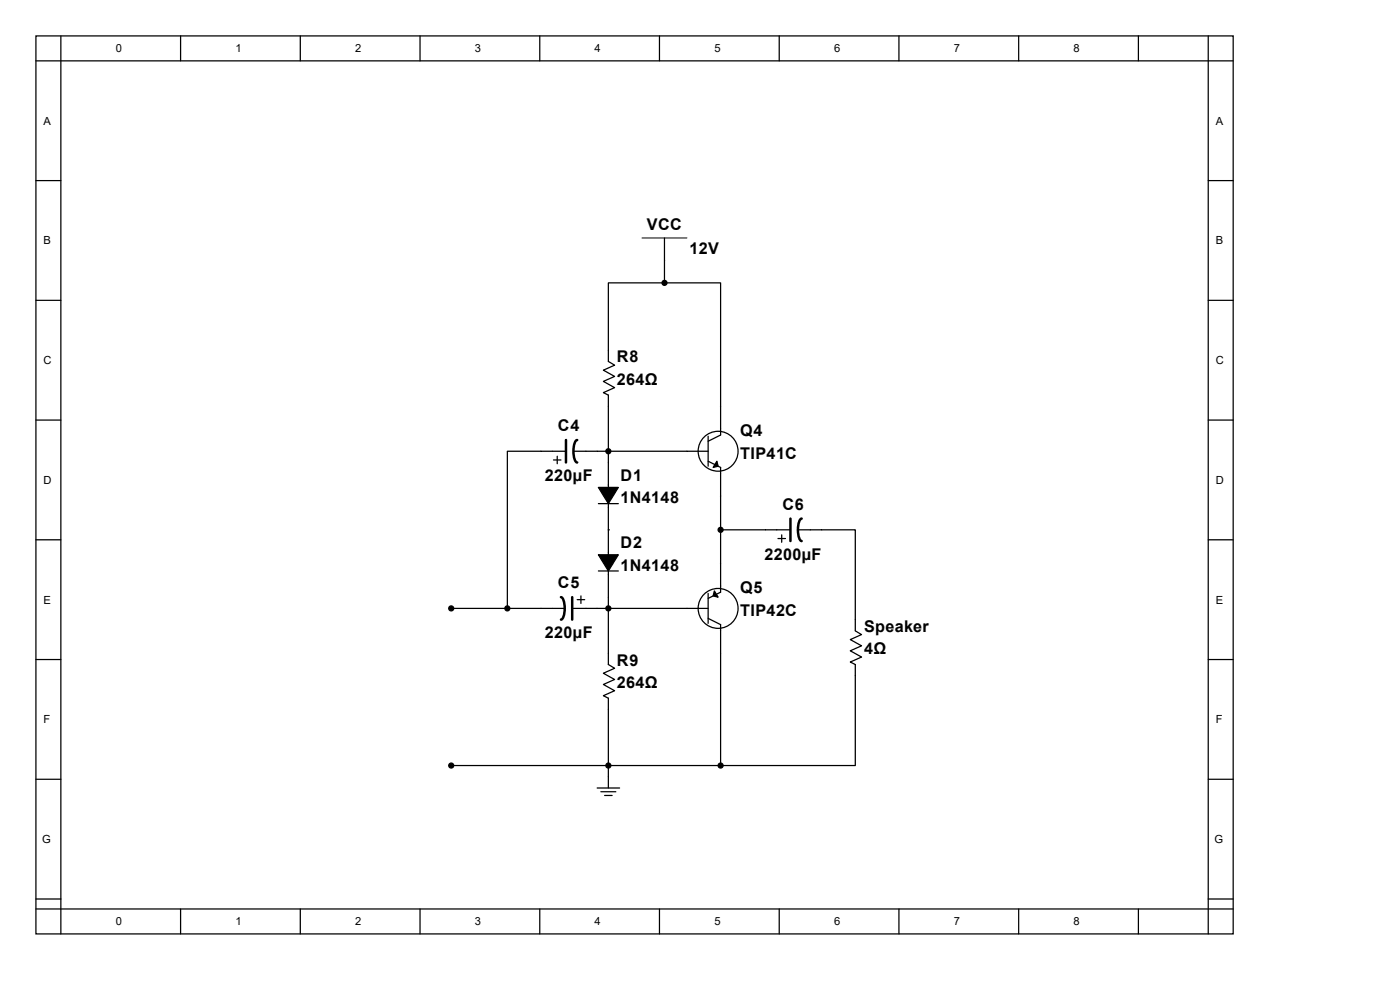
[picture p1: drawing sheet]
<svg xmlns="http://www.w3.org/2000/svg" width="297mm" height="210mm" viewBox="0 0 297 210" stroke-linecap="round" stroke-linejoin="round" font-family="sans-serif">
<g fill="none" stroke="#000" stroke-width=".26">
<path d="M7.6 7.6h254v190.5h-254zM7.6 12.9h254M12.9 7.6v190.5M38.3 7.6v5.3M63.7 7.6v5.3M89.1 7.6v5.3M114.5 7.6v5.3M139.9 7.6v5.3M165.3 7.6v5.3M190.7 7.6v5.3M216.1 7.6v5.3M241.5 7.6v5.3"/>
<path d="M256.3 7.6v190.5M7.6 38.3h5.3M256.3 38.3h5.3M141 50.5v9.5M7.6 63.7h5.3M141 60h-11.9v16.7l1.3 .8-2.4 1 2.4 1.4-2.4 1 2.4 1.3-2.4 1.1 1.1 .5v57.2l1.3 .8-2.4 1 2.4 1.3-2.4 1.1 2.4 1.3-2.4 1.1 1.1 .5v19.1M141 60h11.9v32.3l-2.7 1.3M256.3 63.7h5.3M7.6 89.1h5.3M117.4 97.6h1.6M118.2 96.8v1.6M120.1 95.7h-12.5v33.4"/>
<path d="M121.7 95.7h28.5M150.2 92.6v6.3M150.2 97.8l2.7 1.4v26.4l-2.7 1.3M256.3 89.1h5.3M7.6 114.5h5.3M126.9 106.8h4.3M129.1 112.4h.1M152.9 112.4h14.8M165 114.2h1.6M165.8 113.5v1.5M169.3 112.4h12.2v21.4l1.3 .8-2.4 1.1 2.4 1.3-2.4 1.1 2.4 1.3-2.4 1 1.1 .6v21.4h-28.6M256.3 114.5h5.3"/>
<path d="M7.6 139.9h5.3M95.7 129.1h24.1M121.4 129.1h28.8M122.4 127.2h1.6M123.2 126.4v1.6M126.9 121.1h4.3M150.2 125.9v6.3M150.2 131.2l2.7 1.3v29.9M256.3 139.9h5.3M7.6 165.3h5.3M95.7 162.4h57.2M126.7 167.2h4.7"/>
<path d="M127.5 168h3.2M128.3 168.8h1.6M256.3 165.3h5.3M7.6 190.7h5.3M7.6 192.8h254M38.3 192.8v5.3M63.7 192.8v5.3M89.1 192.8v5.3M114.5 192.8v5.3M139.9 192.8v5.3M165.3 192.8v5.3M190.7 192.8v5.3"/>
<path d="M216.1 192.8v5.3M241.5 192.8v5.3M256.3 190.7h5.3"/>
<circle cx="152.3" cy="95.7" r="4.2"/>
<circle cx="152.3" cy="129.1" r="4.2"/>
</g>
<g fill="#000" stroke="#000" stroke-width=".26">
<path d="M152.1 97.8l.2 1.1-1 .3zM126.9 103.4h4.3l-2.1 3.4zM126.9 117.7h4.3l-2.1 3.4zM151.6 125.4l.7 1.3-1-.3z"/>
<circle cx="141" cy="60" r=".53"/>
<circle cx="129.1" cy="95.7" r=".53"/>
<circle cx="152.9" cy="112.4" r=".53"/>
<circle cx="95.7" cy="129.1" r=".53"/>
<circle cx="107.6" cy="129.1" r=".53"/>
<circle cx="129.1" cy="129.1" r=".53"/>
<circle cx="95.7" cy="162.4" r=".53"/>
<circle cx="129.1" cy="162.4" r=".53"/>
<circle cx="152.9" cy="162.4" r=".53"/>
</g>
<path d="M136.2 50.5h9.5" fill="none" stroke="#000" stroke-width=".21"/>
<path d="M120.1 93.3v4.8M122.4 93.3a2.44 2.44 0 0 0-.7 2.4l.1 1.2a1.27 1.27 0 0 0 .6 1.2M167.7 110v4.8M170.1 110a2.44 2.44 0 0 0-.8 2.4l.1 1.2a1.27 1.27 0 0 0 .7 1.2M119 126.7a2.44 2.44 0 0 1 .8 2.4l-.1 1.2a1.27 1.27 0 0 1-.7 1.1M121.4 126.7v4.7" fill="none" stroke="#000" stroke-width=".53"/>
<g font-size="3.4">
<text x="137.2" y="48.9">VCC</text>
<text x="146.3" y="53.9">12V</text>
<text x="130.9" y="76.9">R8</text>
<text x="130.9" y="81.7">264Ω</text>
<text x="118.4" y="91.4">C4</text>
<text x="157.1" y="92.5">Q4</text>
<text x="157.1" y="97.3">TIP41C</text>
<text x="115.6" y="102">220µF</text>
<text x="131.7" y="102">D1</text>
<text x="131.7" y="106.8">1N4148</text>
<text x="166" y="108.1">C6</text>
<text x="131.7" y="116.3">D2</text>
<text x="162.2" y="118.7">2200µF</text>
<text x="118.4" y="124.8">C5</text>
<text x="131.7" y="121.1">1N4148</text>
<text x="157.1" y="125.9">Q5</text>
<text x="157.1" y="130.6">TIP42C</text>
<text x="115.6" y="135.4">220µF</text>
<text x="183.3" y="134">Speaker</text>
<text x="130.9" y="141.2">R9</text>
<text x="183.3" y="138.8">4Ω</text>
<text x="130.9" y="146">264Ω</text>
</g>
<g font-size="2.4">
<text x="24.6" y="11.1">0</text>
<text x="50" y="11.1">1</text>
<text x="75.4" y="11.1">2</text>
<text x="100.8" y="11.1">3</text>
<text x="126.2" y="11.1">4</text>
<text x="151.6" y="11.1">5</text>
<text x="177" y="11.1">6</text>
<text x="202.4" y="11.1">7</text>
<text x="227.8" y="11.1">8</text>
<text x="9.2" y="26.5">A</text>
<text x="257.9" y="26.5">A</text>
<text x="9.2" y="51.9">B</text>
<text x="257.9" y="51.9">B</text>
<text x="9.2" y="77.3">C</text>
<text x="257.9" y="77.3">C</text>
<text x="9.2" y="102.7">D</text>
<text x="257.9" y="102.7">D</text>
<text x="9.2" y="128.1">E</text>
<text x="257.9" y="128.1">E</text>
<text x="9.2" y="153.5">F</text>
<text x="257.9" y="153.5">F</text>
<text x="8.9" y="178.9">G</text>
<text x="257.6" y="178.9">G</text>
<text x="24.6" y="196.3">0</text>
<text x="50" y="196.3">1</text>
<text x="75.4" y="196.3">2</text>
<text x="100.8" y="196.3">3</text>
<text x="126.2" y="196.3">4</text>
<text x="151.6" y="196.3">5</text>
<text x="177" y="196.3">6</text>
<text x="202.4" y="196.3">7</text>
<text x="227.8" y="196.3">8</text>
</g>
</svg>
